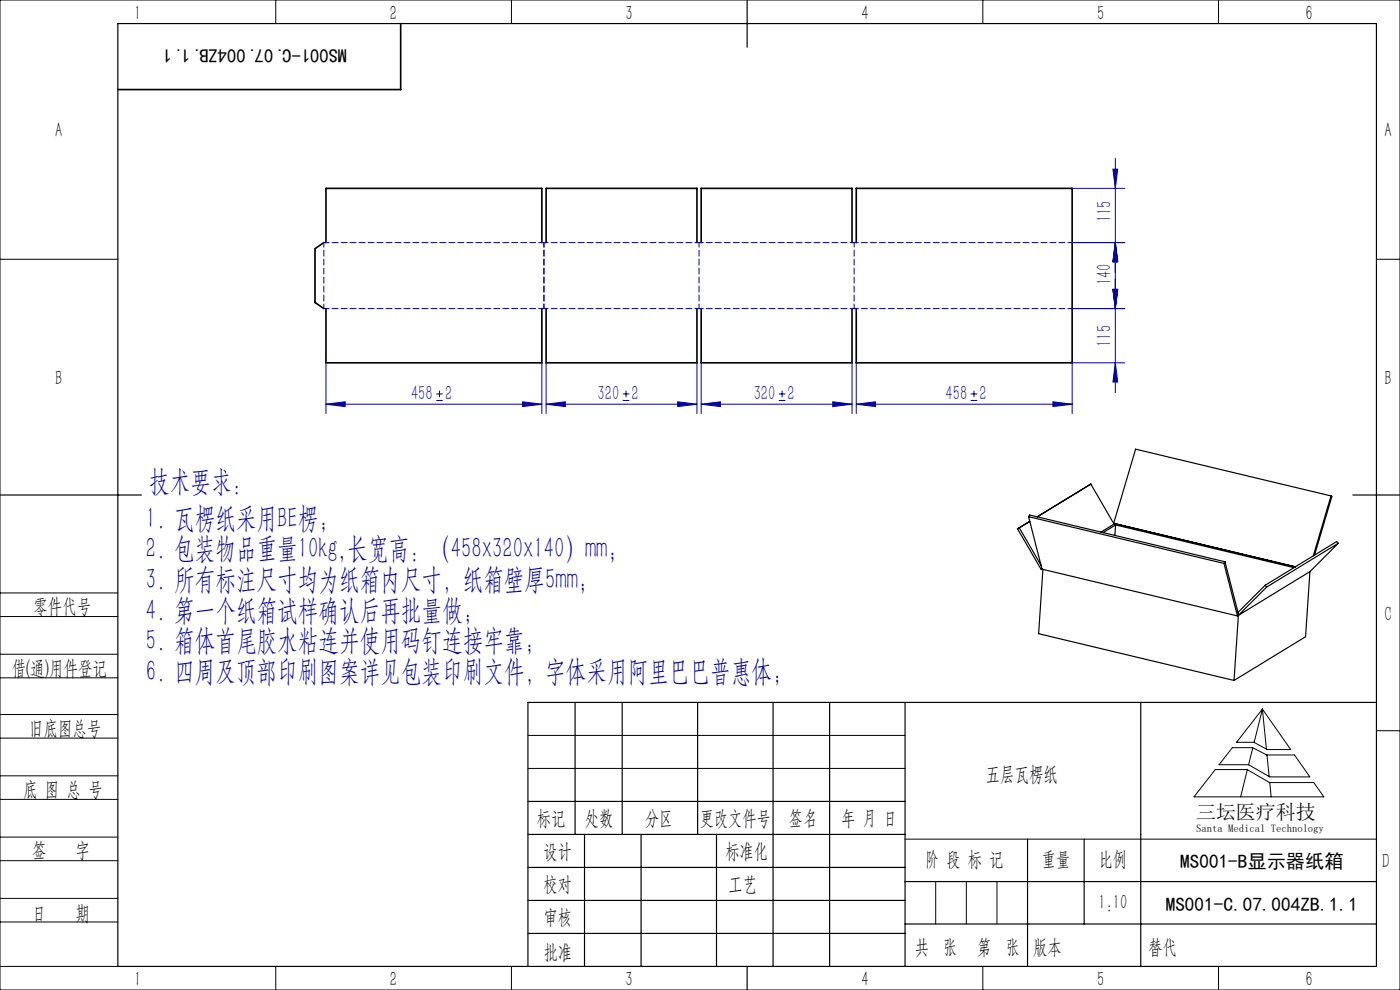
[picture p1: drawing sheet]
<svg xmlns="http://www.w3.org/2000/svg" width="297mm" height="210mm" viewBox="0 0 297 210" stroke-linecap="round" stroke-linejoin="round" font-family="sans-serif">
<g fill="none" stroke="#0000a0" stroke-width=".21">
<path d="M227.5 40h11.1M236.1 35.9h1l-.5 4.1zM236.6 33.6v49.7M227.5 51.5h11.1M236.6 51.5l.5 4h-1zM69.2 77v10.7M115 77v10.7M115.9 77v10.7M147.9 77v10.7M148.8 77v10.7M180.8 77v10.7M181.7 77v10.7"/>
<path d="M227.5 65.5h11.1M236.1 61.4h1l-.5 4.1zM236.6 77l.5 4h-1zM238.6 77h-11.1v10.7M69.2 85.7l4-.5v1zM69.2 85.7h45.8M92.5 84.9h1.4M92.5 83.6h1.4M93.2 82.9v1.4M110.9 85.2l4.1 .5-4.1 .5zM115.9 85.7l4-.5v1zM115.9 85.7h32"/>
<path d="M132.1 84.9h1.4M132.1 83.6h1.4M132.8 82.9v1.4M143.8 85.2l4.1 .5-4.1 .5zM148.8 85.7l4-.5v1zM148.8 85.7h32M165.2 84.9h1.4M165.2 83.6h1.4M165.9 82.9v1.4M176.7 85.2l4.1 .5-4.1 .5zM181.7 85.7l4-.5v1zM181.7 85.7h45.8"/>
<path d="M205.9 84.9h1.4M205.9 83.6h1.4M206.6 82.9v1.4M223.4 85.2l4.1 .5-4.1 .5z"/>
</g>
<g fill="none" stroke="#000" stroke-width=".21">
<path d="M0 0h297v210h-297zM58.5 0v5M108.5 0v5M208.5 0v5M258.5 0v5M0 55h25M292 55h5M0 138.8h25M0 125.8h25M0 130.8h25M0 143.8h25M0 156.6h25"/>
<path d="M0 151.6h25M112 156h80M261.4 158.6h4.3l3 1.5h5.9l3.3 4.7h-8.5l-4.5-2.6h-6.3zM265.8 158.6l-.9 3.6M267.8 150.4l6 8.6h-5l-2.8-1.5h-3.7zM267.8 150.4l-1.7 7.1M267.8 150.4l.9 8.5M292 155h5M0 169.6h25M0 164.6h25M0 177.6h25M112 163h80"/>
<path d="M192 178h100M257.8 163.2h6.8l4.7 2.8h9.4l2.1 3h-27.5zM264.6 163.3l-1.4 5.7M268.8 160.1l.4 4.6M269.4 166l.3 3M0 182.6h25M0 190.6h25M0 195.6h25M198.5 187v9M205 187v9M211.5 187v9M0 205h25"/>
<path d="M58.5 205v5M108.5 205v5M208.5 205v5M258.5 205v5"/>
</g>
<g fill="none" stroke="#000" stroke-width=".25">
<path d="M25 5h267v200h-267zM158.5 0v10M0 105h30M287 105h10M122 149v28M132 149v28M148 149v28M164 149v56M176 149v56M192 149v56M242 149v56M292 149h-180v56"/>
<path d="M112 170h80M112 177h80M124 177v28M136 177v28M152 177v28M218 178v27M230 178v18M112 184h80M112 191h80M112 198h80M192 187h100M192 196h100"/>
<path d="M158.5 205v5"/>
</g>
<path d="M85 5v14h-60M68.7 51.5l-1.9 1.2v11.5l1.9 1.3M69.2 51.5v-11.5h45.8v11.5M115.9 51.5v-11.5h32v11.5M148.8 51.5v-11.5h32v11.5M181.7 51.5v-11.5h45.8v37h-45.8v-11.5M69.2 65.5v11.5h45.8v-11.5M115.9 65.5v11.5h32v-11.5M148.8 65.5v11.5h32v-11.5" fill="none" stroke="#000" stroke-width=".35"/>
<path d="M68.7 51.5v14M115.4 51.5v14M148.3 51.5v14M181.2 51.5v14" fill="none" stroke="#0000a0" stroke-width=".21" stroke-dasharray="1.3 .6" stroke-dashoffset=".3"/>
<path d="M68.7 51.5h46.7M68.7 65.5h46.7" fill="none" stroke="#0000a0" stroke-width=".21" stroke-dasharray="1.3 .6" stroke-dashoffset=".1"/>
<path d="M115.4 51.5h32.9M148.3 51.5h32.9M181.2 51.5h46.3M115.4 65.5h32.9M148.3 65.5h32.9M181.2 65.5h46.3" fill="none" stroke="#0000a0" stroke-width=".21" stroke-dasharray="1.3 .6" stroke-dashoffset=".4"/>
<g fill="#0000a0">
<path d="M69.2 85.7l4-.5v1zM110.9 85.2l4.1 .5-4.1 .5zM115.9 85.7l4-.5v1zM143.8 85.2l4.1 .5-4.1 .5zM148.8 85.7l4-.5v1zM176.7 85.2l4.1 .5-4.1 .5zM181.7 85.7l4-.5v1zM223.4 85.2l4.1 .5-4.1 .5z"/>
<path d="M236.1 61.4h1l-.5 4.1zM236.6 77l.5 4h-1zM236.6 51.5l.5 4h-1zM236.1 61.4h1l-.5 4.1zM236.1 35.9h1l-.5 4.1zM236.6 51.5l.5 4h-1z"/>
</g>
<g fill="none" stroke="#000" stroke-width=".25">
<path d="M215.9 112.2l5 8.6 .2-.1M215.9 112.2l.3-.2 4.6 7.9M218.2 109.6l41.5 9.9M218.2 109.6l.2-.4 41.5 10M218.2 109.6l2.9 11.1M218.5 110.6l-2.6 1.6M231.4 102.7l-11.4 6.9M231.4 102.7l4.9 8.5M231.4 102.7l-.4 .2M236.3 111l38.5 9.2M236.3 111l.2 .1M236.5 111.1l-2.9 1.8"/>
<path d="M236.5 111.1l38.2 9.2M236.7 111.4l-2.7 1.6M236.7 111.4l37.8 9M236.7 111.4l-.2 2.2M259.7 119.5l2.8 11.2M259.9 119.2l-.2 .3M259.9 119.2l2.8 11.1-.2 .4M282.4 105.2l-3.8 12.7M282.4 105.2l.2 .1-3.7 12.4M282.4 105.2l-41.5-9.9-4.6 15.7M283.9 115.2l-.3-.3-15.2 9.3M283.9 115.2l-15.2 9.3"/>
<path d="M283.9 115.2l-6 6.1M221.1 120.7l41.4 10M221.2 120.8l-.9 13.6 41.5 9.9M262.7 130.5l-.9 13.8M268.4 124.2l-5.8 5.7M268.4 124.2l.3 .3M268.7 124.5l-6 6M277.9 121.3l-15.2 9.2M277.9 121.3l-.9 13.8-15.2 9.2"/>
</g>
<g font-size="6.3" fill="#0000a0">
<text x="31.6" y="104.2">技术要求：</text>
<text x="31" y="111.9">1. 瓦楞纸采用BE楞；</text>
<text x="31" y="118.4">2. 包装物品重量10kg,长宽高：（458x320x140）mm；</text>
<text x="31" y="124.9">3. 所有标注尺寸均为纸箱内尺寸，纸箱壁厚5mm；</text>
<text x="31" y="131.4">4. 第一个纸箱试样确认后再批量做；</text>
<text x="31" y="137.9">5. 箱体首尾胶水粘连并使用码钉连接牢靠；</text>
<text x="31" y="144.4">6. 四周及顶部印刷图案详见包装印刷文件，字体采用阿里巴巴普惠体；</text>
</g>
<g font-size="4.4">
<text x="28.5" y="4.1">1</text>
<text x="82.7" y="4.1">2</text>
<text x="132.7" y="4.1">3</text>
<text x="182.7" y="4.1">4</text>
<text x="232.7" y="4.1">5</text>
<text x="277" y="4.1">6</text>
<text x="11.7" y="29.1">A</text>
<text x="293.7" y="29.1">A</text>
<text x="11.7" y="81.6">B</text>
<text x="293.7" y="81.6">B</text>
<text x="7.1" y="130.1">零件代号</text>
<text x="293.7" y="131.6">C</text>
<text x="2.5" y="143.2">借(通)用件登记</text>
<text x="6.2" y="155.8">旧底图总号</text>
<text x="209.2" y="165.6">五层瓦楞纸</text>
<text x="4.9" y="168.9">底 图 总 号</text>
<text x="113.9" y="174.9">标记</text>
<text x="124.1" y="174.9">处数</text>
<text x="136.9" y="174.9">分区</text>
<text x="148.5" y="174.9">更改文件号</text>
<text x="167.4" y="174.9">签名</text>
<text x="178.5" y="174.9">年 月 日</text>
<text x="6.8" y="181.9">签</text>
<text x="16" y="181.9">字</text>
<text x="115.3" y="181.9">设计</text>
<text x="153.9" y="181.9">标准化</text>
<text x="196.3" y="183.7">阶 段 标 记</text>
<text x="221" y="183.7">重量</text>
<text x="233.1" y="183.7">比例</text>
<text x="293.2" y="184.1">D</text>
<text x="115.3" y="189">校对</text>
<text x="154.6" y="189">工艺</text>
<text x="6.8" y="195.2">日</text>
<text x="16" y="195.2">期</text>
<text x="115.4" y="196">审核</text>
<text x="233" y="192.7">1:10</text>
<text x="115.3" y="203.4">批准</text>
<text x="194" y="202.4">共 张</text>
<text x="207.3" y="202.4">第 张</text>
<text x="219.1" y="202.4">版本</text>
<text x="28.5" y="209.1">1</text>
<text x="82.7" y="209.1">2</text>
<text x="132.7" y="209.1">3</text>
<text x="182.7" y="209.1">4</text>
<text x="232.7" y="209.1">5</text>
<text x="277" y="209.1">6</text>
</g>
<g font-size="4.4" fill="#0000a0">
<text x="235.7" y="47.2" transform="rotate(-90 235.7 47.2)">115</text>
<text x="235.7" y="60.5" transform="rotate(-90 235.7 60.5)">140</text>
<text x="235.7" y="73.6" transform="rotate(-90 235.7 73.6)">115</text>
<text x="87.2" y="84.9">458</text>
<text x="94.4" y="84.9">2</text>
<text x="126.8" y="84.9">320</text>
<text x="134" y="84.9">2</text>
<text x="159.9" y="84.9">320</text>
<text x="167.1" y="84.9">2</text>
<text x="200.6" y="84.9">458</text>
<text x="207.8" y="84.9">2</text>
</g>
<text font-size="4.4" fill="#010000" x="243.6" y="202.4">替代</text>
<text font-size="4.2" x="253.7" y="173.7">三坛医疗科技</text>
<g font-size="4.1">
<text x="73.6" y="10.4" transform="rotate(-180 73.6 10.4)">MS001-C.07.004ZB.1.1</text>
<text x="250.4" y="184">MS001-B显示器纸箱</text>
<text x="247.3" y="193.1">MS001-C.07.004ZB.1.1</text>
</g>
<text font-size="2.3" x="253.7" y="176.6">Santa Medical Technology</text>
</svg>
